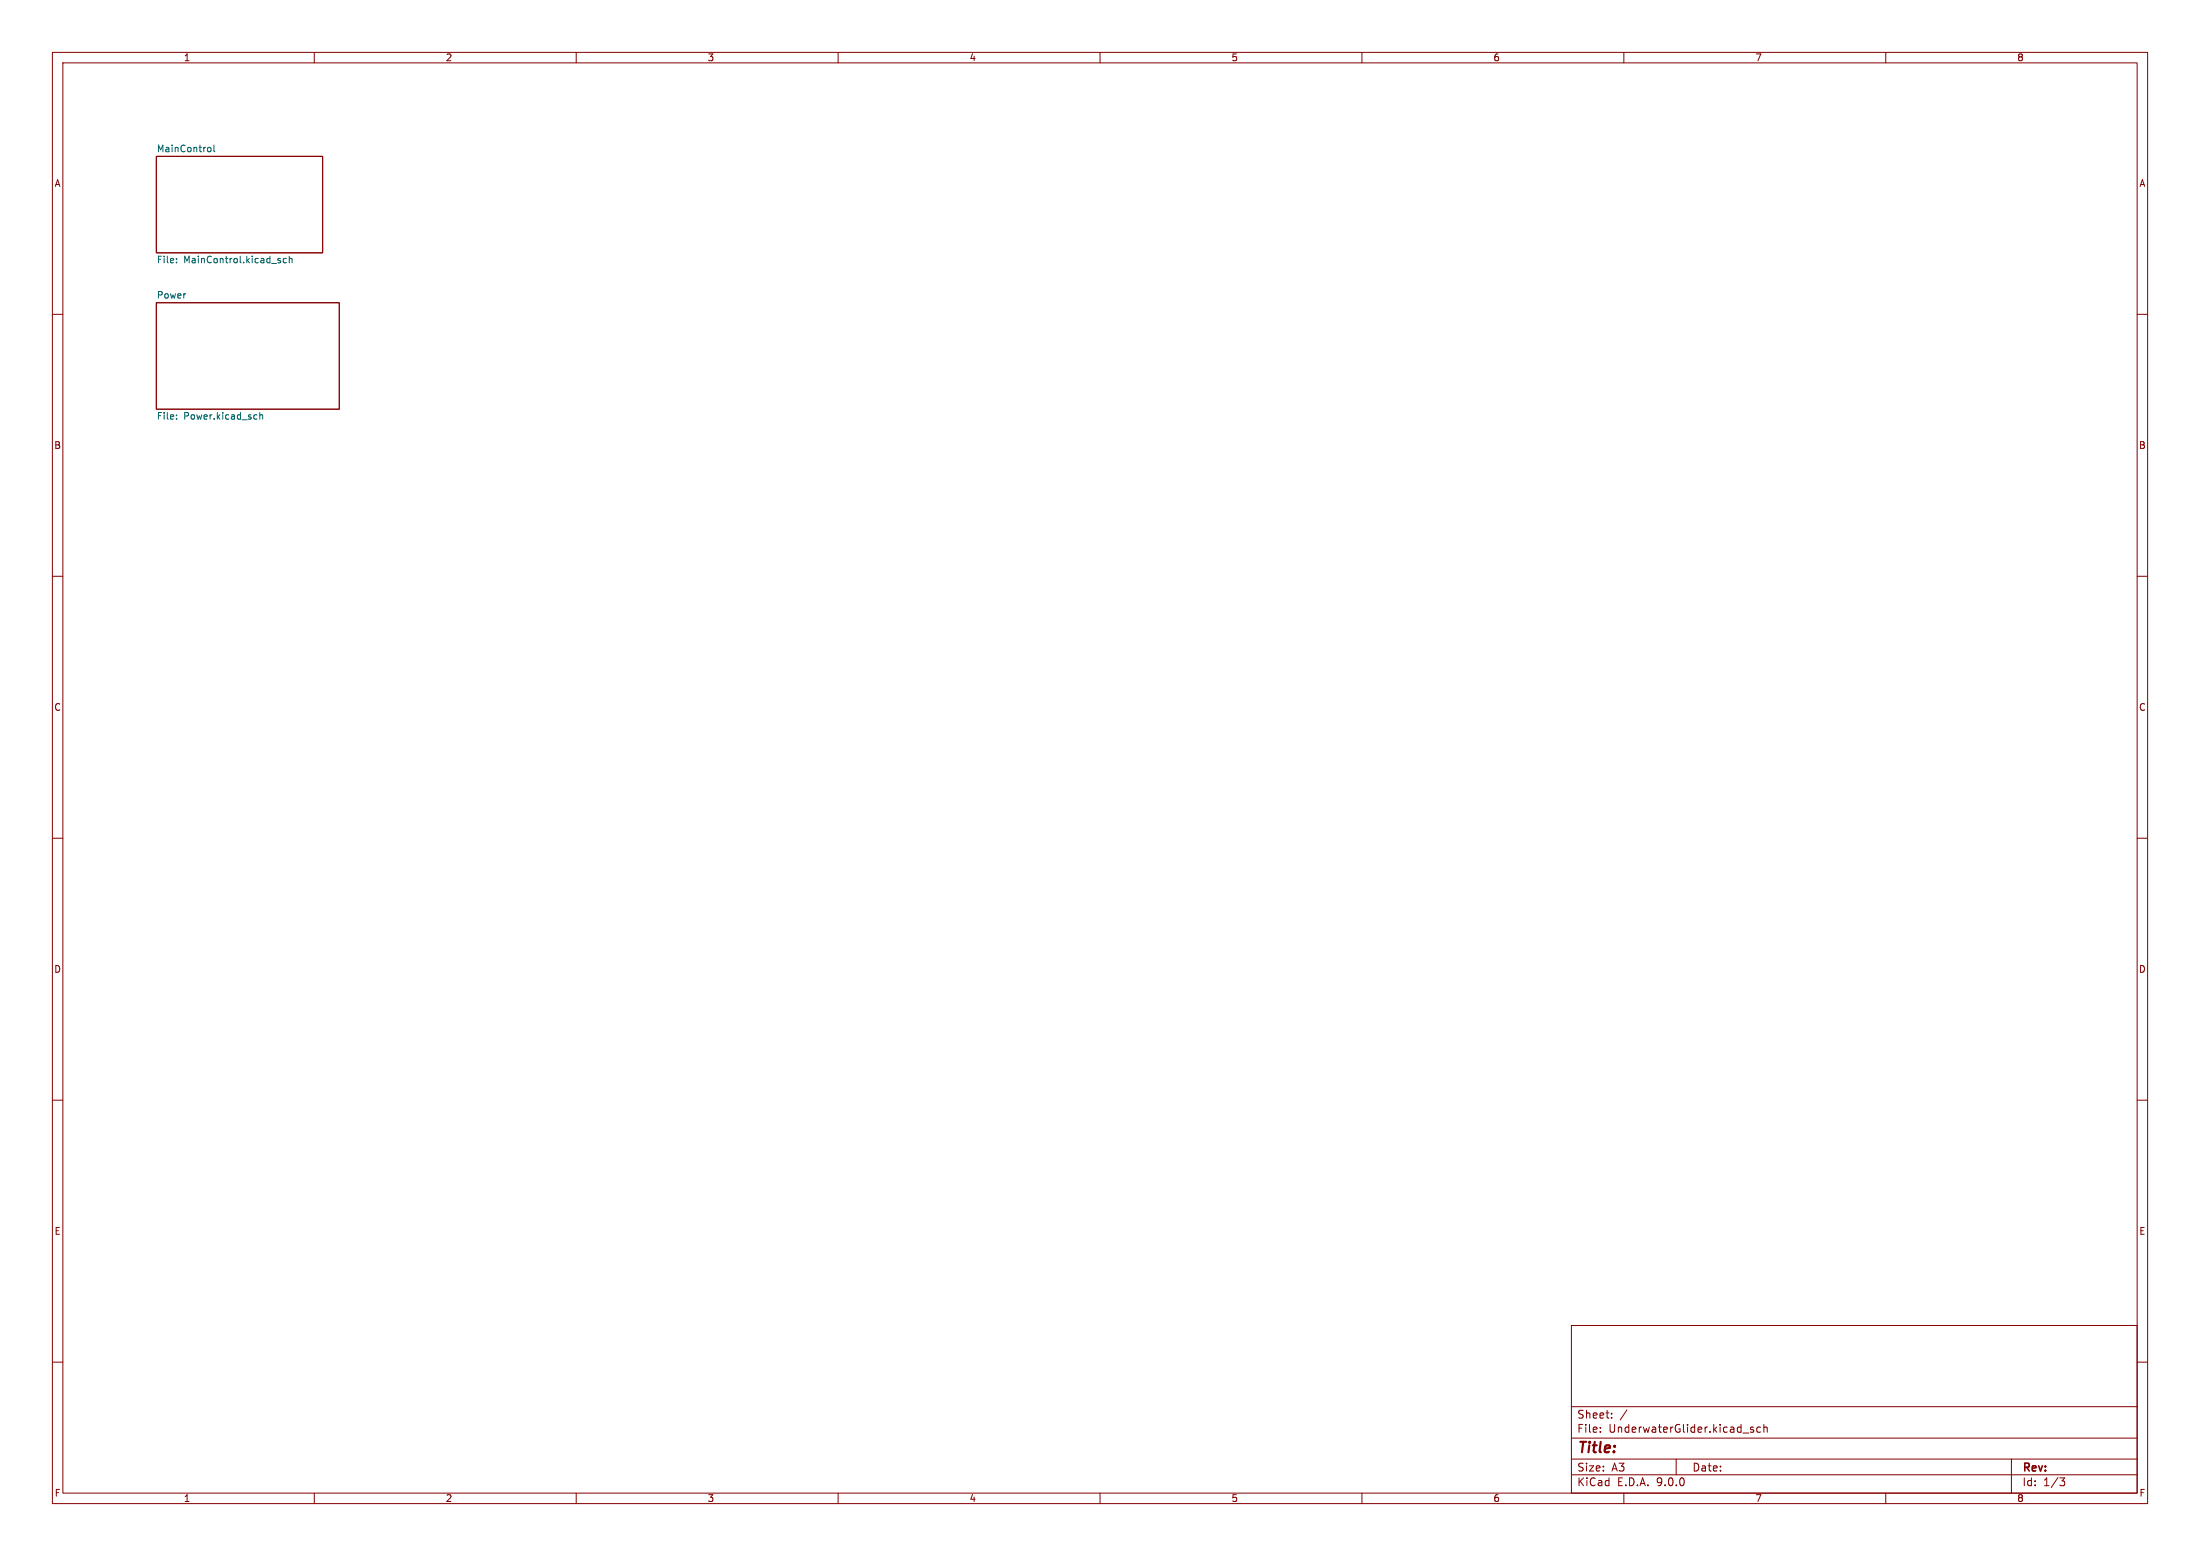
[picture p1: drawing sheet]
<svg xmlns="http://www.w3.org/2000/svg" width="420mm" height="297mm" viewBox="0 0 420 297" stroke-linecap="round" stroke-linejoin="round" font-family="sans-serif">
<g fill="none" stroke="#840000" stroke-width=".19">
<path d="M10 10h400v277h-400zM12 12h396v273h-396zM60 10v2M110 10v2M160 10v2M210 10v2M260 10v2M310 10v2M360 10v2M29.8 29.8h31.8v18.5h-31.8zM29.8 57.8h35v20.3h-35zM10 60h2"/>
<path d="M408 60h2M10 110h2M408 110h2M10 160h2M408 160h2M10 210h2M408 210h2M300 253h108v32h-108zM10 260h2M300 278.5h108M300 274.5h108M300 268.5h108"/>
<path d="M305.5 273.2v.2M305.5 272.5v.1M307.7 270.5v.2M307.7 269.8v.1M310.6 269.1l-1.3 1.9M320 278.5v3M334.7 272.5l-.3-.1-.2 .2v.2l.5 .2v.3h-.5M336.1 272.5l-.4-.1-.3 .3 .1 .6h.6M336.7 272.5l.2-.1 .4 .1 .1 .9M336.7 271.9v1.5M384 278.5v6.5M408 260h2"/>
<path d="M60 285v2M110 285v2M160 285v2M210 285v2M260 285v2M300 281.5h108M310 285v2M360 285v2M393.2 282.1h1l-.5 .6 .4 .1 .1 .5-.3 .3h-.5"/>
</g>
<g fill="none" stroke="#006464" stroke-width=".19">
<path d="M39.9 28.1l.3 .1 .1 .2-.1 .4-.3 .2M40.8 27.7v1.1l.2 .2M33.7 50v.2M33.7 49.4v.1M53.4 49.7l.2 .2-.2 .3M53.4 49.3l.1 .1M54.7 49.4l-.4-.1-.2 .3 .1 .5h.5M55.2 49.4l.2-.1 .3 .1 .1 .8M55.2 48.9v1.3M33.7 79.2v.1M33.7 79.9v.1M48.9 79.2h.2"/>
<path d="M49.1 80h-.2M49.6 78.7v1.3M49.6 79.3l.2-.1h.3v.8"/>
</g>
<text font-size="2.8" fill="#840000" x="301" y="277.9">Title:</text>
<g font-size="2.1" fill="#840000">
<text x="301" y="273.7">File:</text>
<text x="301" y="271">Sheet:</text>
<text x="307.1" y="273.7">UnderwaterGlider.kicad_sch</text>
<text x="301" y="281.1">Size:</text>
<text x="307.6" y="281.1">A3</text>
<text x="323" y="281.1">Date:</text>
<text x="386" y="281.3">Rev:</text>
<text x="301" y="283.9">KiCad</text>
<text x="308.7" y="283.9">E.D.A.</text>
<text x="316.3" y="283.9">9.0.0</text>
<text x="386" y="283.9">Id:</text>
<text x="390.1" y="283.9">1/3</text>
</g>
<g font-size="1.8" fill="#840000">
<text x="35" y="11.9">1</text>
<text x="85" y="11.9">2</text>
<text x="135" y="11.9">3</text>
<text x="185" y="11.9">4</text>
<text x="235" y="11.9">5</text>
<text x="285" y="11.9">6</text>
<text x="335" y="11.9">7</text>
<text x="385" y="11.9">8</text>
<text x="10.3" y="35.9">A</text>
<text x="408.3" y="35.9">A</text>
<text x="10.3" y="85.9">B</text>
<text x="408.2" y="85.9">B</text>
<text x="10.3" y="135.9">C</text>
<text x="408.2" y="135.9">C</text>
<text x="10.3" y="185.9">D</text>
<text x="408.2" y="185.9">D</text>
<text x="10.3" y="235.9">E</text>
<text x="408.3" y="235.9">E</text>
<text x="10.3" y="285.9">F</text>
<text x="35" y="286.9">1</text>
<text x="85" y="286.9">2</text>
<text x="135" y="286.9">3</text>
<text x="185" y="286.9">4</text>
<text x="235" y="286.9">5</text>
<text x="285" y="286.9">6</text>
<text x="335" y="286.9">7</text>
<text x="385" y="286.9">8</text>
<text x="408.3" y="285.9">F</text>
</g>
<g font-size="1.8" fill="#006464">
<text x="29.8" y="29.1">MainControl</text>
<text x="29.8" y="50.6">File:</text>
<text x="35.1" y="50.6">MainControl.kicad_sch</text>
<text x="29.8" y="57.1">Power</text>
<text x="29.8" y="80.4">File:</text>
<text x="35.1" y="80.4">Power.kicad_sch</text>
</g>
</svg>
